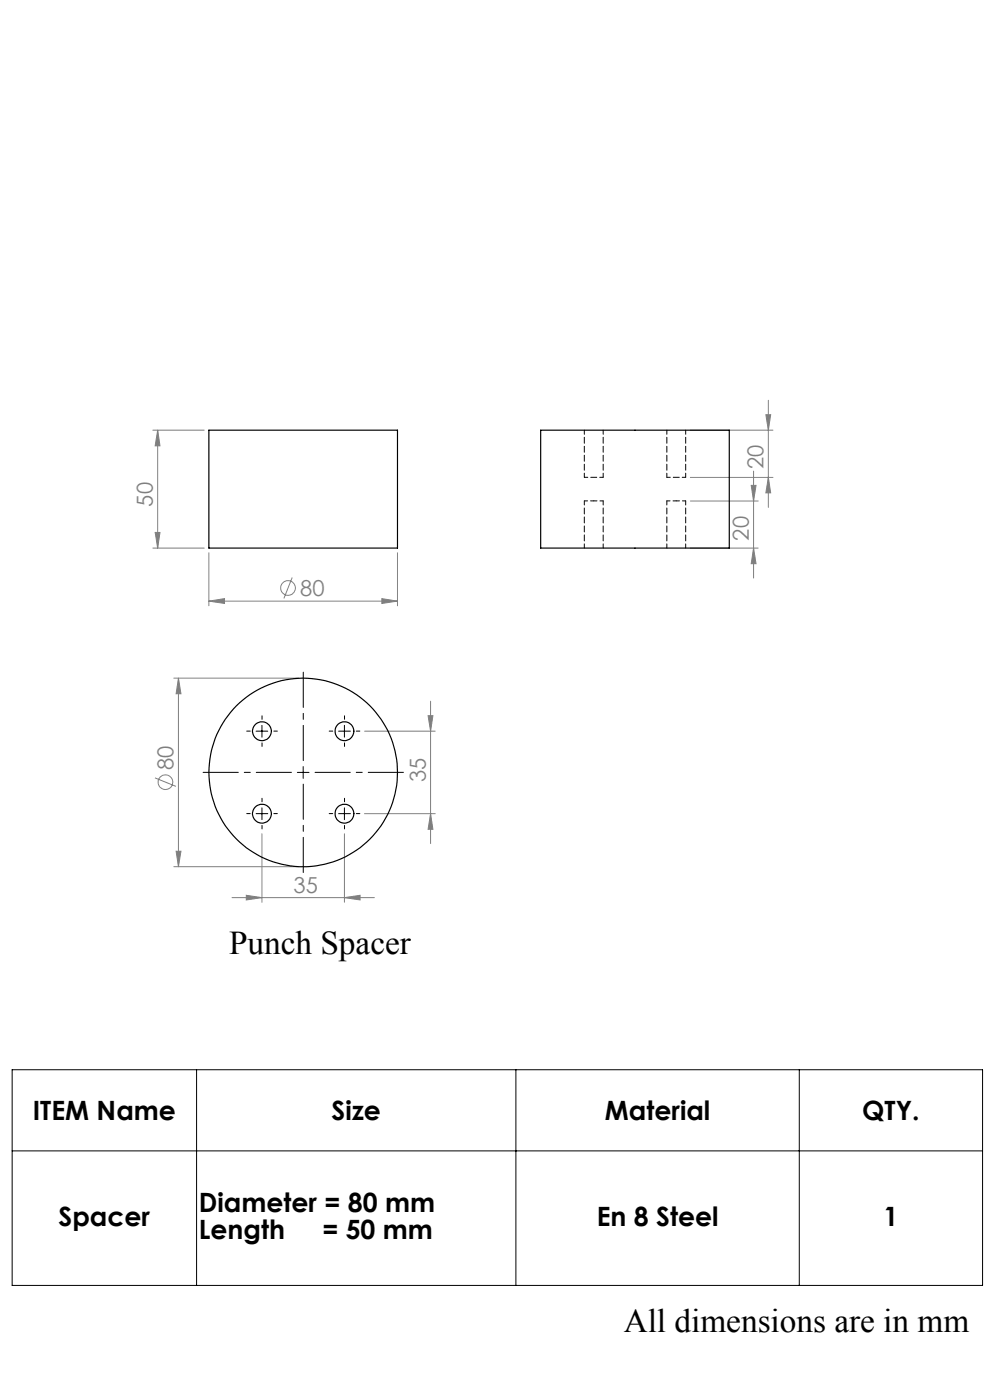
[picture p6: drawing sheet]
<svg xmlns="http://www.w3.org/2000/svg" width="210mm" height="297mm" viewBox="0 0 210 297" stroke-linecap="round" stroke-linejoin="round" font-family="sans-serif">
<g fill="none" stroke="#808080" stroke-width=".21">
<path d="M32.4 91.3h10.9M33.4 91.3l.5 3.3h-1zM33.4 91.3v25M146.4 91.3h17.6M159.8 99.9v22.7M162.5 88h1l-.5 3.3zM163 84.9v22.7M32.4 116.3h10.9M32.9 113h1l-.5 3.3zM44.3 117.3v11.2M84.3 117.3v11.2M146.4 116.3h14.4"/>
<path d="M146.4 106.3h14.4M146.4 101.3h17.6M159.3 103h1.1l-.6 3.3zM159.8 116.3l.6 3.3h-1.1zM163 101.3l.5 3.3h-1zM44.3 127.5l3.3-.5v1zM44.3 127.5h40M62 122.5l-1.8 4.5M81 127l3.3 .5-3.3 .5zM36.9 143.9h26.4M37.9 143.9l.5 3.3h-1zM37.9 143.9v40"/>
<path d="M77.3 155.1h15M90.8 151.8h1l-.5 3.3zM91.3 148.8v30.2M32.9 165l4.4 1.8M55.6 176.9v14.5M73.1 176.9v14.5M77.3 172.6h15M91.3 172.6l.5 3.3h-1zM36.9 183.9h26.4M37.4 180.6h1l-.5 3.3zM49.2 190.4h30.2M52.2 189.9l3.4 .5-3.4 .5z"/>
<path d="M73.1 190.4l3.3-.5v1z"/>
<circle cx="61.1" cy="124.7" r="1.55"/>
<circle cx="35.1" cy="165.9" r="1.55"/>
</g>
<g fill="none" stroke="#000" stroke-width=".21">
<path d="M54.3 155.1h2.5M55.6 153.9v2.5M71.8 155.1h2.5M73.1 153.9v2.5M54.3 172.6h2.5M55.6 171.4v2.5M63.1 163.9h2.4M64.3 162.6v2.5M71.8 172.6h2.5M73.1 171.4v2.5M2.6 226.9h205.8v45.8h-205.8zM41.7 226.9v45.8"/>
<path d="M109.4 226.9v45.8M169.5 226.9v45.8M2.6 244.2h205.8"/>
</g>
<path d="M61.8 163.9h-18.7M64.3 161.4v-18.8M64.3 166.4v18.7M66.8 163.9h18.8" fill="none" stroke="#000" stroke-width=".21" stroke-dasharray="15.2 1.3 1.3 1.3" stroke-dashoffset="7.8"/>
<g fill="none" stroke="#000" stroke-width=".21" stroke-dasharray="15.2 1.3 1.3 1.3">
<path d="M53.1 155.1h-.8M55.6 152.6v-.7M55.6 157.6v.8M58.1 155.1h.7M70.6 155.1h-.8M73.1 152.6v-.7M73.1 157.6v.8M75.6 155.1h.7M53.1 172.6h-.8M55.6 170.1v-.7M55.6 175.1v.8M58.1 172.6h.7"/>
<path d="M70.6 172.6h-.8M73.1 170.1v-.7M73.1 175.1v.8M75.6 172.6h.7"/>
</g>
<g fill="#808080">
<path d="M81 127l3.3 .5-3.3 .5zM44.3 127.5l3.3-.5v1zM73.1 190.4l3.3-.5v1zM52.2 189.9l3.4 .5-3.4 .5z"/>
<path d="M91.3 172.6l.5 3.3h-1zM90.8 151.8h1l-.5 3.3zM159.8 116.3l.6 3.3h-1.1zM159.3 103h1.1l-.6 3.3zM163 101.3l.5 3.3h-1zM162.5 88h1l-.5 3.3z"/>
<path d="M33.4 91.3l.5 3.3h-1zM32.9 113h1l-.5 3.3zM37.9 143.9l.5 3.3h-1zM37.4 180.6h1l-.5 3.3z"/>
</g>
<g fill="none" stroke="#000" stroke-width=".25">
<path d="M44.3 91.3h40v25h-40zM114.7 91.3h40v25h-40z"/>
<circle cx="55.6" cy="155.1" r="2"/>
<circle cx="73.1" cy="155.1" r="2"/>
<circle cx="55.6" cy="172.6" r="2"/>
<circle cx="64.3" cy="163.9" r="20"/>
<circle cx="73.1" cy="172.6" r="2"/>
</g>
<path d="M125.9 106.3h-1.9M127.9 106.3h-1.9M143.4 106.3h-1.9M145.4 106.3h-1.9" fill="none" stroke="#000" stroke-width=".21" stroke-dasharray="1.3 .6" stroke-dashoffset=".6"/>
<path d="M123.9 101.3h4.1M141.4 101.3h4.1" fill="none" stroke="#000" stroke-width=".21" stroke-dasharray="1.3 .6" stroke-dashoffset=".5"/>
<path d="M123.9 91.3v10M141.4 91.3v10M123.9 106.3v10M127.9 101.3v-10M127.9 116.3v-10M141.4 106.3v10M145.4 116.3v-10M145.4 101.3v-10" fill="none" stroke="#000" stroke-width=".21" stroke-dasharray="1.3 .6" stroke-dashoffset=".4"/>
<g font-size="7.1">
<text x="48.6" y="202.5">Punch Spacer</text>
<text x="132.3" y="282.6">All dimensions are in mm</text>
</g>
<g font-size="5.6">
<text x="7" y="237.7">ITEM Name</text>
<text x="70.3" y="237.7">Size</text>
<text x="128.3" y="237.7">Material</text>
<text x="182.9" y="237.7">QTY.</text>
<text x="42.2" y="257.2">Diameter = 80 mm</text>
<text x="12.4" y="260">Spacer</text>
<text x="42.2" y="262.8">Length</text>
<text x="68.4" y="262.8">= 50 mm</text>
<text x="126.6" y="260">En 8 Steel</text>
<text x="187.4" y="260">1</text>
</g>
<g font-size="4.7" fill="#808080">
<text x="162" y="99.4" transform="rotate(-90 162 99.4)">20</text>
<text x="32.4" y="107.5" transform="rotate(-90 32.4 107.5)">50</text>
<text x="158.9" y="114.7" transform="rotate(-90 158.9 114.7)">20</text>
<text x="63.7" y="126.4">80</text>
<text x="36.8" y="163.3" transform="rotate(-90 36.8 163.3)">80</text>
<text x="90.3" y="166" transform="rotate(-90 90.3 166)">35</text>
<text x="62.3" y="189.4">35</text>
</g>
</svg>
